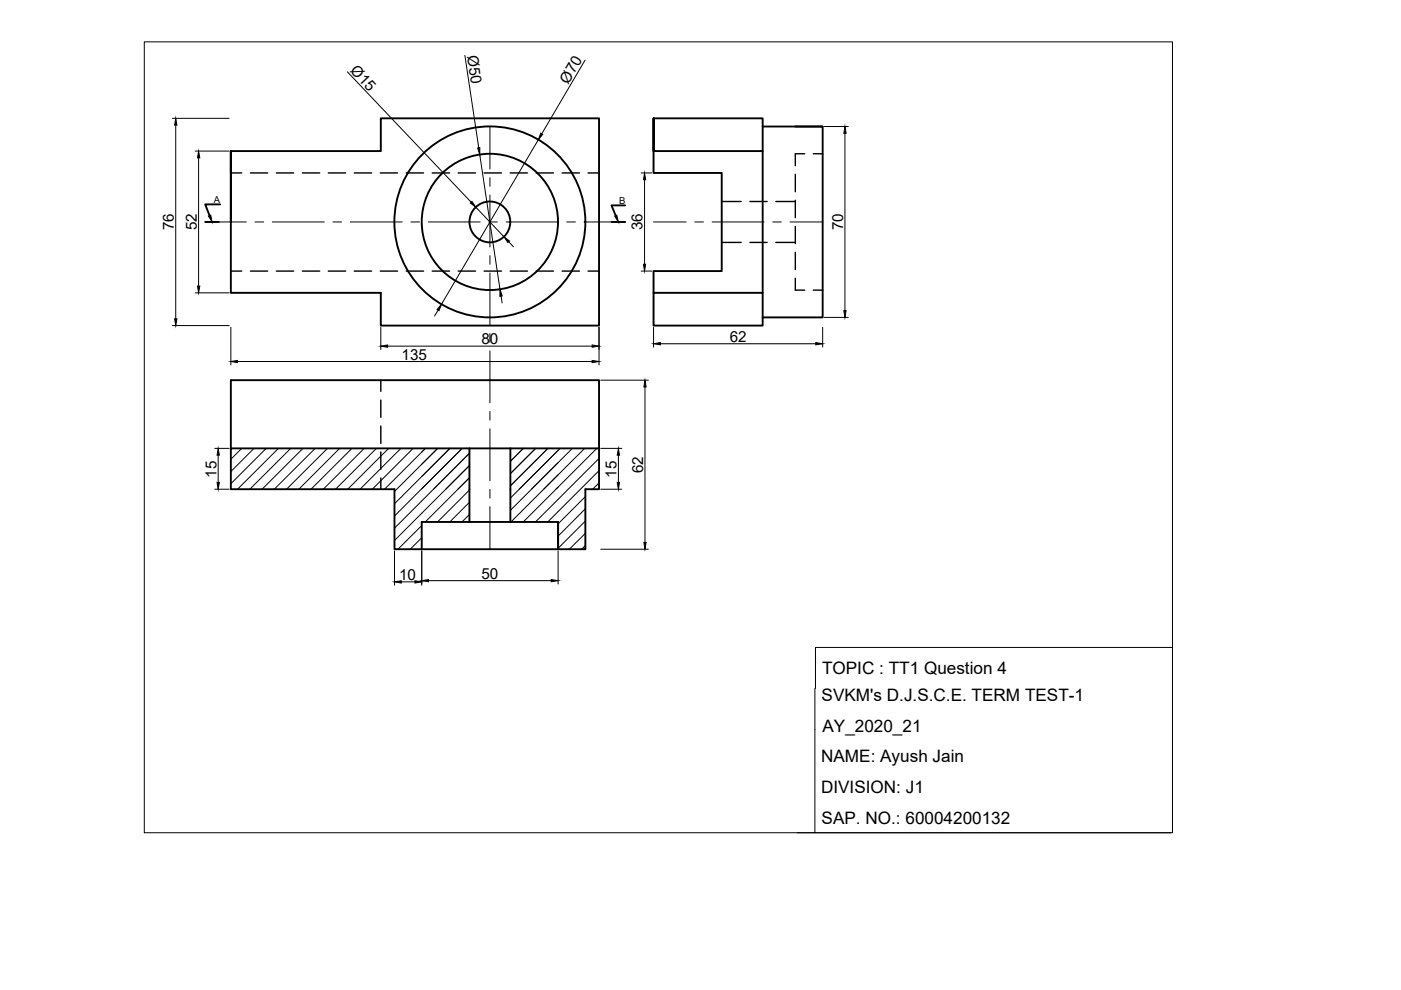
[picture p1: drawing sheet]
<svg xmlns="http://www.w3.org/2000/svg" width="297mm" height="210mm" viewBox="0 0 297 210" stroke-linecap="round" stroke-linejoin="round" font-family="sans-serif">
<!-- layer: CENTER -->
<g fill="none" stroke="#000" stroke-width=".21">
<path d="M103.9 26.8v9M103.9 37.7v1.8M43.5 47.1h8.7M54.1 47.1h1.8M57.7 47.1h11.1M70.6 47.1h1.8M74.3 47.1h11M87.1 47.1h1.8M90.8 47.1h11M103.6 47.1h1.9M103.9 41.3v11.1M103.9 54.2v1.8"/>
<path d="M103.9 57.9v11M107.3 47.1h11M120.1 47.1h1.9M123.8 47.1h8.8M138.6 47.1h6.9M147.3 47.1h1.8M151 47.1h11M163.8 47.1h1.9M167.5 47.1h6.9M103.9 70.7v1.9M103.9 74.4v11M103.9 87.2v1.9"/>
<path d="M103.9 90.9v11M103.9 103.8v1.8M103.9 107.4v9"/>
</g>
<!-- layer: OBJECT -->
<g fill="none" stroke="#000" stroke-width=".4">
<path d="M48.9 36.7v-4.7h31.8v-6.9h46.3v43.9h-46.3v-6.9h-31.8v-30.1v15.1M138.6 25.1v6.9h23.1v-6.9h-23.1v11.6h14.4v20.8h-14.4v4.6h23.1v6.9h-23.1v-6.9M161.7 26.8h12.7v40.5h-12.7M161.7 32v30.1M168.6 26.8h5.8M43.5 47.1h2.9M46.7 43.3h-3.2l.9 2.4M129.7 47.1h2.9M132.6 43.5h-2.9l.8 2.2M48.9 95.1v-14.5h78.1v14.5h-78.1v8.6h34.7v12.7h40.5v-12.7h2.9v-8.6M99.5 95.1v15.6h-10.1v5.7M108.2 95.1v15.6h10.1v5.7v-5.7"/>
<path d="M99.5 110.7h8.7"/>
<circle cx="103.9" cy="47" r="20.2"/>
<circle cx="103.9" cy="47" r="14.4"/>
<circle cx="103.9" cy="47" r="4.3"/>
</g>
<!-- layer: HIDDEN -->
<g fill="none" stroke="#000" stroke-width=".3">
<path d="M48.9 36.7h2.4M53.1 36.7h3.7M58.6 36.7h3.7M64.1 36.7h3.7M69.6 36.7h3.7M75.1 36.7h3.7M80.6 36.7h3.7M86.1 36.7h3.7M91.6 36.7h3.7M97.1 36.7h3.7M102.6 36.7h3.7M108.2 36.7h3.6"/>
<path d="M113.7 36.7h3.6M119.2 36.7h3.7M124.7 36.7h2.3M168.6 37v3.6M170.6 32.6h-2v2.5M172.4 32.6h2M48.9 57.5h2.4M53.1 57.5h3.7M58.6 57.5h3.7M64.1 57.5h3.7M69.6 57.5h3.7M75.1 57.5h3.7"/>
<path d="M80.6 57.5h3.7M86.1 57.5h3.7M91.6 57.5h3.7M97.1 57.5h3.7M102.6 57.5h3.7M108.2 57.5h3.6M113.7 57.5h3.6M119.2 57.5h3.7M124.7 57.5h2.3M153 42.7h4.1M153 51.4h4.1M159 42.7h3.7"/>
<path d="M159 51.4h3.7M164.5 42.7h4.1M164.5 51.4h4.1M168.6 59v2.5h2M168.6 42.5v3.7M168.6 48v3.7M168.6 53.5v3.7M172.4 61.5h2M80.7 80.6v2.4M80.7 84.8v3.7M80.7 90.3v3.7M80.7 95.8v3.7"/>
<path d="M80.7 101.4v2.3"/>
</g>
<!-- layer: Dimensions n Hatchings -->
<g fill="none" stroke="#000" stroke-width=".21">
<path d="M51.3 95.1l-2.4 2.3M53.9 95.1l-5 4.9M56.4 95.1l-7.5 7.5M59 95.1l-8.6 8.6M61.6 95.1l-8.6 8.6M64.2 95.1l-8.6 8.6M66.8 95.1l-8.6 8.6M69.4 95.1l-8.6 8.6M72 95.1l-8.6 8.6M74.6 95.1l-8.7 8.6M77.2 95.1l-8.7 8.6M79.8 95.1l-8.7 8.6"/>
<path d="M82.4 95.1l-8.7 8.6M85 95.1l-8.7 8.6M87.6 95.1l-8.7 8.6M89.4 95.8l.8-.7-8.7 8.6M89.4 98.4l3.4-3.3-9.2 9.1M99.5 96.1l-15.9 15.9M99.5 98.7l-15.9 15.9M108.4 95.1l-.2 .1M111 95.1l-2.8 2.7M113.6 95.1l-5.4 5.3M116.2 95.1l-8 7.9M118.3 95.5l-10.1 10.1"/>
<path d="M118.3 98.1l-10.1 10.1M118.8 95.1l-8.7 8.6M121.4 95.1l-8.7 8.6M124 95.1l-8.7 8.6M126.5 95.1l-8.6 8.6M127 97.2l-13.5 13.5M127 99.8l-10.9 10.9M89.4 101l6-5.9-11.8 11.7M89.4 103.6l8.6-8.5-14.4 14.3M89.4 111.4l-5 5M89.4 114l-2.4 2.4M99.5 101.3l-9.3 9.4"/>
<path d="M99.5 103.9l-6.7 6.8M99.5 109.1l-1.6 1.6M99.5 106.5l-4.1 4.2M118.3 100.7l-10 10M118.3 103.3l-7.4 7.4M124.1 105.3l-5.8 5.8M124.1 107.9l-5.8 5.8M124.1 110.5l-5.8 5.8M124.1 113.1l-3.4 3.3M124.1 115.7l-.8 .7M127 102.4l-1.3 1.3"/>
</g>
<!-- layer: OBJECT -->
<path d="M44.2 45.8l.5-.2 .3 1.5zM130.3 45.8l.5-.2 .3 1.5z" fill="#000" stroke="#000" stroke-width=".21"/>
<!-- layer: Dimension n  hatch -->
<g fill="none" stroke="#000" stroke-width=".21">
<path d="M73.6 15.2l26.3 27.7M98.6 11.7l2.9 19.6M124 12.7l-9.1 15.7M36.5 25.1h12.1M37.3 26.5v41.1M41.4 32h7.2M42.1 33.5v27.1M101.7 32.8l4.3 28.6M114.1 29.6l-20.5 34.9M135.9 36.7h2.3M136.7 38.1v17.9M174.8 26.8h5.1"/>
<path d="M179.1 28.3v37.6M100.9 43.9l6 6.3M107.9 51.3l.9 1M135.9 57.5h2.3M36.5 69h12.1M41.4 62.1h7.2M48.9 69.4v8M50.4 76.7h75.1M80.7 69.4v4.7M82.2 73.4h43.3M92.9 65.8l-.8 1.2M106.2 62.8l.3 1.4"/>
<path d="M127 69.4v8M138.6 69.4v4.2M140 72.9h33M174.4 69.4v4.2M174.8 67.3h5.1M45.5 95.1h3.1M46.3 96.5v5.8M127.4 80.6h10.1M127.4 95.1h4.4M131.1 96.5v5.8M136.7 82v33M45.5 103.7h3.1"/>
<path d="M83.6 116.8v7.3M89.4 116.8v7.3M118.3 116.8v7M127.4 116.4h10.1M127.4 103.7h4.4M85.1 123.4h2.9M90.9 123.1h26"/>
</g>
<g fill="#000" stroke="#000" stroke-width=".21">
<path d="M37.3 25.1l.2 1.4h-.5zM42.1 32l.3 1.5h-.5zM101.3 31.4l.4-.1v1.5zM114.6 28.2l.5 .3-1 1.1zM136.7 36.7l.2 1.4h-.5zM179.1 26.8l.3 1.5h-.5zM99.7 43l.4-.3 .8 1.2zM106.9 50.2l1.1 .9-.3 .3zM136.4 56h.5l-.2 1.5zM37 67.6h.5l-.2 1.4zM41.9 60.6h.5l-.3 1.5zM48.9 76.7l1.5-.3v.5z"/>
<path d="M80.7 73.4l1.5-.3v.5zM93.6 64.5l-.5 1.4-.4-.3zM106 61.4l.5 1.3-.5 .1zM125.5 76.4l1.5 .3-1.5 .2zM125.5 73.1l1.5 .3-1.5 .2zM138.6 72.9l1.4-.3v.5zM173 72.6l1.4 .3-1.4 .2zM178.9 65.9h.5l-.3 1.4zM46.3 95.1l.2 1.4h-.5zM131.1 95.1l.2 1.4h-.4zM136.7 80.6l.3 1.4h-.5zM46 102.3h.5l-.2 1.4z"/>
<path d="M130.9 102.3h.4l-.2 1.4zM136.5 115h.5l-.3 1.4zM83.6 123.4l1.5-.3v.5zM88 123.1l1.4 .3-1.4 .2zM89.4 123.1l1.5-.2v.4zM116.9 122.9l1.4 .2-1.4 .2z"/>
</g>
<!-- layer: TEMPLATE -->
<path d="M30.6 8.9h218v167.7h-218zM248.6 137.3h-75.7v8.7M172.8 146v30.6M169.1 176.6h79.1" fill="none" stroke="#000" stroke-width=".21"/>
<g font-size="3.6">
<text x="174.3" y="142.9">TOPIC : TT1 Question 4</text>
<text x="174.2" y="148.6">SVKM's D.J.S.C.E. TERM TEST-1</text>
<text x="174.4" y="155.1">AY_2020_21</text>
<text x="174.1" y="161.6">NAME: Ayush Jain</text>
<text x="174.1" y="168.2">DIVISION: J1</text>
<text x="174.2" y="174.8">SAP. NO.: 60004200132</text>
</g>
<g font-size="3.2">
<text x="99" y="11.9" transform="rotate(81 99 11.9)">Ø50</text>
<text x="74.1" y="15.1" transform="rotate(46 74.1 15.1)">Ø15</text>
<text x="120.5" y="18" transform="rotate(-60 120.5 18)">Ø70</text>
<text x="36.9" y="48.9" transform="rotate(-90 36.9 48.9)">76</text>
<text x="41.7" y="48.8" transform="rotate(-90 41.7 48.8)">52</text>
<text x="136.3" y="48.9" transform="rotate(-90 136.3 48.9)">36</text>
<text x="178.7" y="48.9" transform="rotate(-90 178.7 48.9)">70</text>
<text x="85.2" y="76.2">135</text>
<text x="102.1" y="73">80</text>
<text x="154.7" y="72.5">62</text>
<text x="45.9" y="101.3" transform="rotate(-90 45.9 101.3)">15</text>
<text x="130.7" y="101.3" transform="rotate(-90 130.7 101.3)">15</text>
<text x="136.3" y="100.3" transform="rotate(-90 136.3 100.3)">62</text>
<text x="84.6" y="123">10</text>
<text x="102.1" y="122.7">50</text>
</g>
<g font-size="2">
<text x="45.3" y="43">A</text>
<text x="131.3" y="43.2">B</text>
</g>
</svg>
